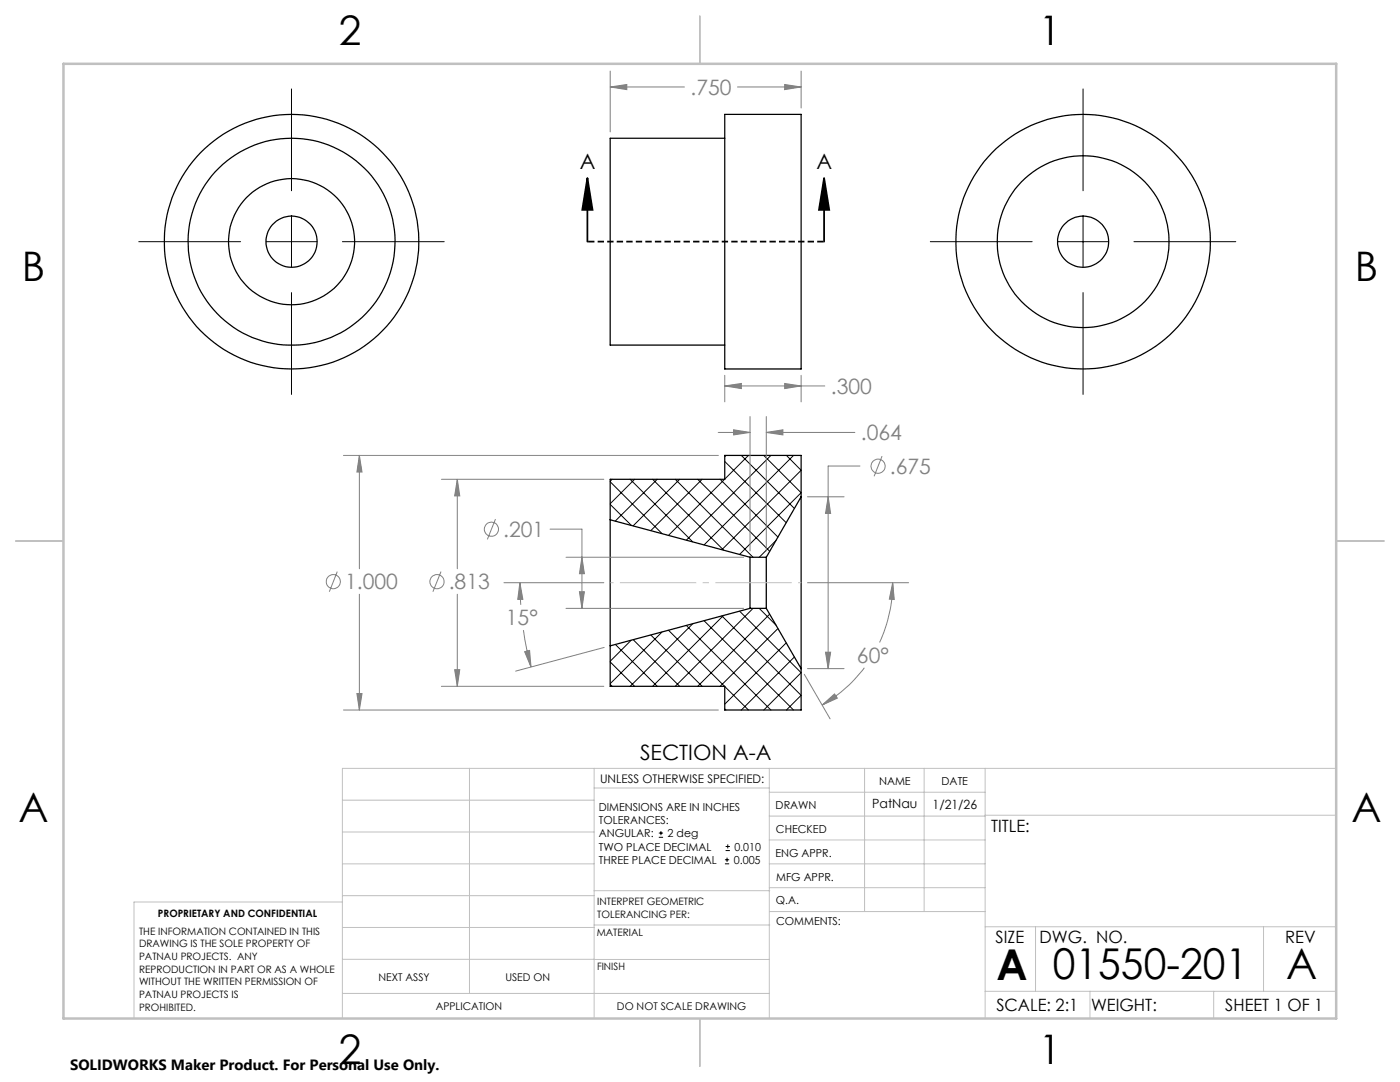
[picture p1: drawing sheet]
<svg xmlns="http://www.w3.org/2000/svg" width="279mm" height="216mm" viewBox="0 0 279 216" stroke-linecap="round" stroke-linejoin="round" font-family="sans-serif">
<g fill="none" stroke="#000" stroke-width=".25">
<path d="M144.6 22.8h15.3v50.8h-15.3zM144.6 27.6h-22.8v41.3h22.8M159.9 99.1v34.3M159.9 99.1v-8.2h-15.3v4.7h-22.8v8.1M159.9 99.1l-7 12.1M121.8 103.7v25.2M121.8 103.7l27.9 7.5M149.7 111.2v10.2M149.7 111.2h3.2M152.9 111.2v10.2M121.8 128.9v8h22.8v4.8h15.3v-8.3M149.7 121.4h3.2"/>
<path d="M149.7 121.4l-27.9 7.5M152.9 121.4l7 12"/>
<circle cx="58.2" cy="48.2" r="20.6"/>
<circle cx="58.2" cy="48.2" r="25.4"/>
<circle cx="58.2" cy="48.2" r="5.1"/>
<circle cx="58.2" cy="48.2" r="12.6"/>
<circle cx="216.2" cy="48.2" r="5.1"/>
<circle cx="216.2" cy="48.2" r="25.4"/>
<circle cx="216.2" cy="48.2" r="17.1"/>
</g>
<g fill="none" stroke="#000" stroke-width=".2">
<path d="M58.2 17.7v20.4M216.1 17.7v20.4M27.7 48.2h20.3M53.1 48.2h10.2M58.2 43.1v10.2M58.2 58.4v20.3M68.3 48.2h20.4M185.7 48.2h20.3M211.1 48.2h10.1M216.1 43.1v10.2M216.1 58.4v20.3M226.3 48.2h20.3"/>
<path d="M121.8 96.1l10.3 10.4M122.2 95.6l-.4 .4M125.8 95.6l12.5 12.5M126.6 95.6l-4.8 4.9M130.2 95.6l14.2 14.1M131.2 95.6l-8.4 8.4M134.8 95.6l15.5 15.6M135.6 95.6l-9.2 9.3M139.2 95.6l14.4 14.4M140.1 95.6l-10.2 10.3M143.7 95.6l11.6 11.6M144.6 95.6l-11.2 11.2"/>
<path d="M144.6 92.1l12.3 12.2M144.9 90.9l-.3 .2M148 90.9l10.5 10.6M149.4 90.9l-4.8 4.7M152.4 90.9l7.5 7.4-12.3 12.3M153.8 90.9l-16.8 16.9M157 90.9l2.9 2.9-15.8 15.9M158.4 90.9l-17.9 17.8M121.8 100.6l4.2 4.2M154.9 107.8l-3.4 3.4M121.8 136.6l.4 .3M121.8 132.1l4.8 4.8"/>
<path d="M122.8 128.6l8.4 8.3M126 127.7l-4.2 4.2M126.4 127.6l9.2 9.3M129.9 126.7l10.2 10.2M132.1 126.1l-10.3 10.3M133.4 125.8l11.2 11.1M137 124.8l16.8 16.9M138.3 124.5l-12.5 12.4M140.5 123.9l17.9 17.8M144.1 122.9l15.8 15.8-2.9 3M144.4 122.8l-14.2 14.1M144.6 137l4.8 4.7"/>
<path d="M147.6 122l12.3 12.2-7.5 7.5M150.3 121.4l-15.5 15.5M151.5 121.4l3.4 3.3M153.6 122.6l-14.4 14.3M155.3 125.4l-11.6 11.5M156.9 128.3l-12.3 12.2M158.5 131.1l-10.5 10.6M144.6 141.5l.3 .2M131.5 167.1h.8M131.5 166.2h.8M131.9 165.8v.9M144.7 172.4h.8"/>
<path d="M144.7 171.6h.8M144.8 169.7h.9M144.8 168.9h.9M145.1 171.1v.9M145.2 168.5v.8"/>
</g>
<g fill="none" stroke="#808080" stroke-width=".2">
<path d="M121.8 17.4l3.3-.5v1zM121.8 14.2v12.1M121.8 17.4h14.8M147.2 17.4h12.7M156.6 16.9l3.3 .5-3.3 .5zM159.9 14.2v7.4M144.6 77l3.4-.5v1zM144.6 74.9v5.3M144.6 77h20M156.6 76.5l3.3 .5-3.3 .5zM159.9 74.9v5.3M68.5 90.9h74.9"/>
<path d="M71.7 90.9l.5 3.3h-1zM71.7 90.9v22.6M88.1 95.6h32.4M91.3 95.6l.5 3.4h-1.1zM91.3 95.6v17.9M143.3 86.3h6.4M146.4 85.8l3.3 .5-3.3 .5zM149.7 83.1v26.8M152.9 86.3l3.3-.5v1zM152.9 83.1v26.8M152.9 86.3h17.7M161.1 99.1h7.4"/>
<path d="M165.3 99.1l.5 3.3h-1.1zM171.6 93h-6.3v40.4M176 91l-1.6 4M67.3 114.1l-1.6 4M71.7 118.6v23.1M88 114.1l-1.6 4M91.3 118.6v18.3M98.9 103.6l-1.6 4M100.6 116.3h19.9M103.8 116.3l.6 3.3h-1.1zM103.8 116.3l.1 4.4M109.8 105.6h6.3v15.8"/>
<path d="M113 111.2h35.4M115.6 118.1h1l-.5 3.3zM116.1 111.2l.5 3.3h-1zM161.1 116.3h20.2M178.2 116.3l.3 3.3h-1zM178.2 116.3a29 29 0 0 1-2.7 11.9M71.2 138.4h1l-.5 3.3zM88.1 136.9h32.4M90.7 133.6h1.1l-.5 3.3zM104.5 125.7l.6 3.7 .9 3.7M104.7 130l1-.2 .3 3.3zM113 121.4h35.4"/>
<path d="M120.6 129.2l-17.7 4.7M160.5 134.5l5.2 8.9M161.1 133.4h7.4M164.7 130.1h1.1l-.5 3.3zM172.5 133.2a28.8 28.8 0 0 1-8.4 7.5M68.5 141.7h74.9M164.1 140.7l2.4-2.2 .6 .8z"/>
<circle cx="175.3" cy="93" r="1.41"/>
<circle cx="66.5" cy="116.1" r="1.41"/>
<circle cx="87.2" cy="116.1" r="1.41"/>
<circle cx="98.1" cy="105.6" r="1.41"/>
</g>
<path d="M117.2 35.5l1.1 6.4h-2.1zM117.2 35.5v12.7M164.5 35.5l1 6.4h-2.1zM164.5 35.5v12.7" fill="none" stroke="#000" stroke-width=".35"/>
<path d="M164.5 48.2h-47.3" fill="none" stroke="#000" stroke-width=".35" stroke-dasharray="1.3 .6" stroke-dashoffset="-.1" stroke-linecap="butt"/>
<path d="M121.8 116.3h38.1" fill="none" stroke="#c0c0c0" stroke-width=".2" stroke-dasharray="15.2 1.3 1.3 1.3" stroke-dashoffset="-1.9" stroke-linecap="butt"/>
<g fill="none" stroke="#c0c0c0" stroke-width=".2">
<path d="M68.3 159.7h50.3M93.7 153.3v44.9M118.6 153.3v49.9M118.6 157.2h34.9M153.5 153.3v49.9M153.5 158.1h43.1M172.5 153.3v28.6M184.4 153.3v28.6M196.6 153.3v49.9M266.7 153.3h-198.4v49.9M68.3 178.7h50.3M68.3 172.4h50.3"/>
<path d="M68.3 166h50.3M68.3 180h-41.6v23.2M118.6 177.7h35M153.5 167.6h43.1M153.5 162.8h43.1M153.5 172.4h43.1M153.5 177.1h43.1M196.6 162.7h70.1M68.3 198.2h85.2M68.3 191.4l85.2 .1M68.3 185.1h50.3M118.6 184.6h35"/>
<path d="M153.6 181.9h43M196.6 197.8h70.1M196.6 184.9h70.1M206.7 184.9v12.9M217.5 197.8v5.4M242.2 197.8v5.4M252.2 184.9v12.9"/>
</g>
<path d="M139.7 3.2v9.5M3.1 107.9h9.6M266.7 107.9h9.5M139.7 203.2v9.6" fill="none" stroke="#c0c0c0" stroke-width=".25"/>
<path d="M12.7 12.7h254v190.5h-254z" fill="none" stroke="#c0c0c0" stroke-width=".5"/>
<path d="M164.5 35.5l1 6.4h-2.1zM117.2 35.5l1.1 6.4h-2.1z" fill="#000"/>
<g fill="#808080">
<path d="M156.6 76.5l3.3 .5-3.3 .5zM144.6 77l3.4-.5v1zM121.8 17.4l3.3-.5v1zM156.6 16.9l3.3 .5-3.3 .5zM90.7 133.6h1.1l-.5 3.3zM91.3 95.6l.5 3.4h-1.1zM71.2 138.4h1l-.5 3.3zM71.7 90.9l.5 3.3h-1zM115.6 118.1h1l-.5 3.3zM116.1 111.2l.5 3.3h-1zM164.7 130.1h1.1l-.5 3.3zM165.3 99.1l.5 3.3h-1.1zM146.4 85.8l3.3 .5-3.3 .5zM152.9 86.3l3.3-.5v1z"/>
<path d="M164.1 140.7l2.4-2.2 .6 .8zM178.2 116.3l.3 3.3h-1zM103.8 116.3l.6 3.3h-1.1zM104.7 130l1-.2 .3 3.3z"/>
</g>
<g font-size="8.5">
<text x="198.9" y="195.5">A</text>
<text x="210.1" y="195.4">01550-201</text>
<text x="256.7" y="195.4">A</text>
</g>
<g font-size="8.1">
<text x="67.6" y="8.9">2</text>
<text x="207.3" y="8.9">1</text>
<text x="4.4" y="56.2">B</text>
<text x="270.4" y="56.2">B</text>
<text x="3.7" y="164.1">A</text>
<text x="269.7" y="164.1">A</text>
<text x="67.6" y="212.4">2</text>
<text x="207.3" y="212.4">1</text>
</g>
<g font-size="4.2" fill="#808080">
<text x="137.8" y="19">.750</text>
<text x="165.8" y="78.6">.300</text>
<text x="171.8" y="87.9">.064</text>
<text x="177.6" y="94.6">.675</text>
<text x="100.4" y="107.1">.201</text>
<text x="68.9" y="117.6">1.000</text>
<text x="89.6" y="117.6">.813</text>
<text x="101" y="124.8">15°</text>
<text x="171" y="132.3">60°</text>
</g>
<g font-size="4.2">
<text x="115.7" y="33.7">A</text>
<text x="163" y="33.7">A</text>
<text x="127.7" y="151.6">SECTION A-A</text>
</g>
<g font-size="3.4">
<text x="197.8" y="166">TITLE:</text>
<text x="198.7" y="188.1">SIZE</text>
<text x="207.5" y="188.1">DWG. NO.</text>
<text x="256.5" y="188.2">REV</text>
<text x="198.8" y="201.7">SCALE: 2:1</text>
<text x="217.7" y="201.8">WEIGHT:</text>
<text x="244.5" y="201.7">SHEET 1 OF 1</text>
</g>
<text font-size="3" x="14" y="213.5">SOLIDWORKS Maker Product. For Personal Use Only.</text>
<g font-size="2.5">
<text x="174.1" y="161.3">PatNau</text>
<text x="186.1" y="161.4">1/21/26</text>
</g>
<text font-size="2.4" x="119.8" y="156.2">UNLESS OTHERWISE SPECIFIED:</text>
<g font-size="2.2">
<text x="119.5" y="161.8">DIMENSIONS ARE IN INCHES</text>
<text x="154.8" y="161.4">DRAWN</text>
<text x="175.4" y="156.6">NAME</text>
<text x="187.9" y="156.7">DATE</text>
<text x="119.5" y="164.4">TOLERANCES:</text>
<text x="119.5" y="167.1">ANGULAR:</text>
<text x="133.2" y="167.1">2 deg</text>
<text x="154.9" y="166.3">CHECKED</text>
<text x="119.5" y="172.4">THREE PLACE DECIMAL</text>
<text x="119.5" y="169.7">TWO PLACE DECIMAL</text>
<text x="146.4" y="172.4">0.005</text>
<text x="146.6" y="169.7">0.010</text>
<text x="154.8" y="170.9">ENG APPR.</text>
<text x="154.9" y="175.7">MFG APPR.</text>
<text x="154.9" y="180.4">Q.A.</text>
<text x="154.9" y="184.6">COMMENTS:</text>
</g>
<g font-size="2.1">
<text x="75.5" y="195.7">NEXT ASSY</text>
<text x="100.9" y="195.7">USED ON</text>
<text x="86.9" y="201.5">APPLICATION</text>
<text x="123.1" y="201.6">DO NOT SCALE DRAWING</text>
</g>
<g font-size="2">
<text x="31.5" y="182.9">PROPRIETARY AND CONFIDENTIAL</text>
<text x="119.2" y="180.6">INTERPRET GEOMETRIC</text>
<text x="119.2" y="183.1">TOLERANCING PER:</text>
<text x="27.8" y="186.5">THE INFORMATION CONTAINED IN THIS</text>
<text x="27.8" y="189">DRAWING IS THE SOLE PROPERTY OF</text>
<text x="27.8" y="191.6">PATNAU PROJECTS. ANY</text>
<text x="119.1" y="186.7">MATERIAL</text>
<text x="27.8" y="194.1">REPRODUCTION IN PART OR AS A WHOLE</text>
<text x="27.8" y="196.6">WITHOUT THE WRITTEN PERMISSION OF</text>
<text x="119.1" y="193.5">FINISH</text>
<text x="27.8" y="199.1">PATNAU PROJECTS IS</text>
<text x="27.8" y="201.7">PROHIBITED.</text>
</g>
</svg>
